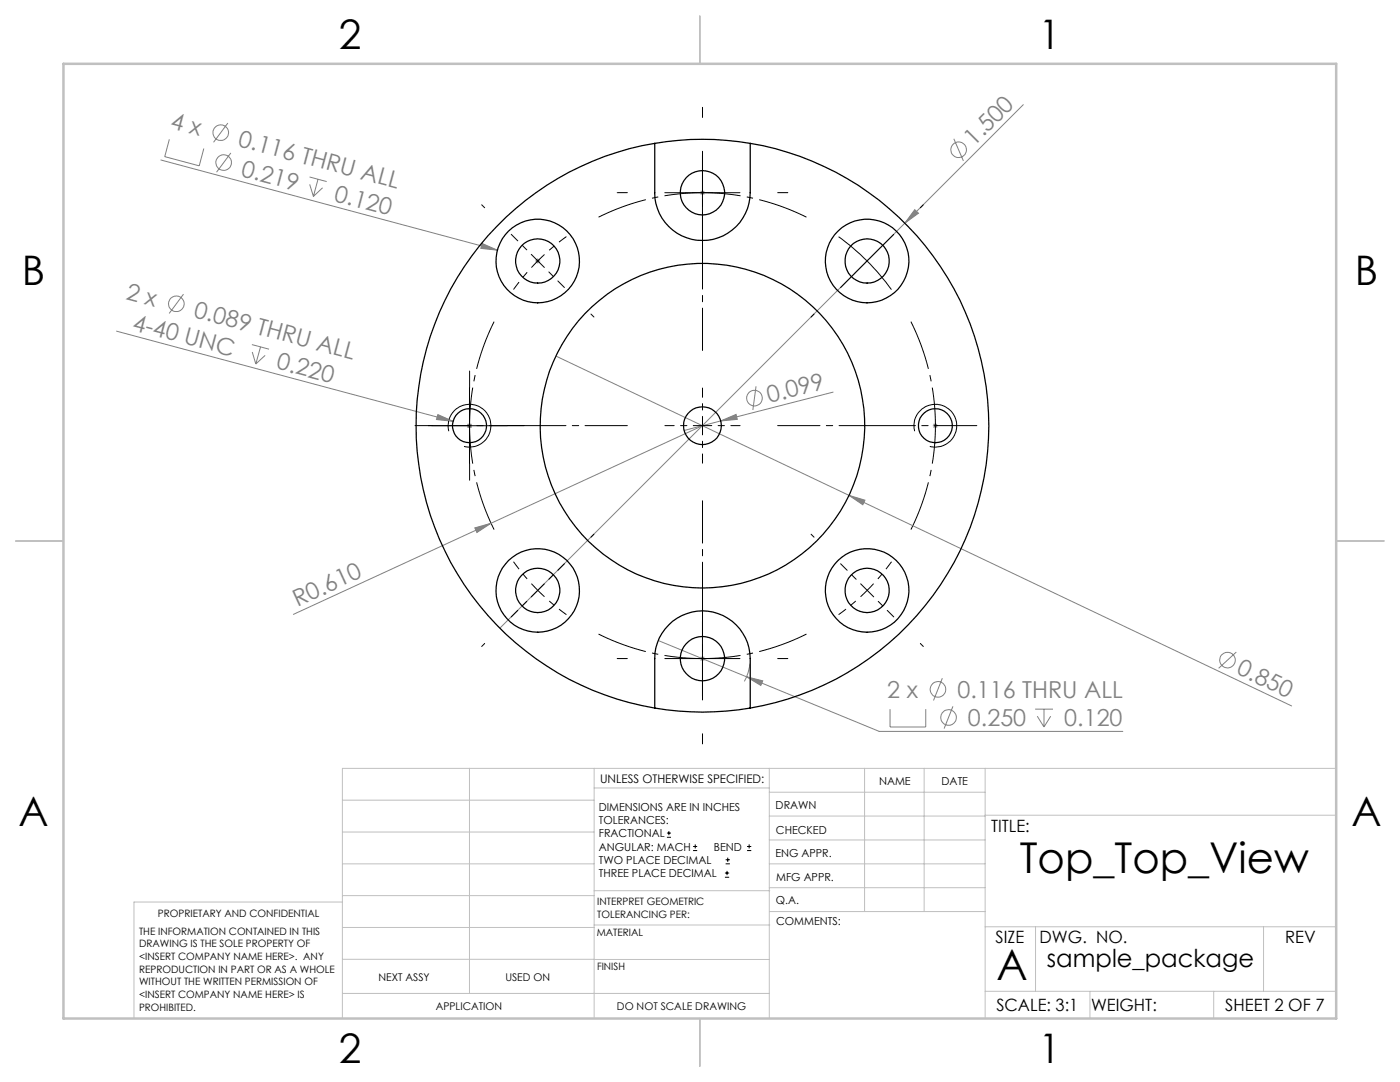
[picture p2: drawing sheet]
<svg xmlns="http://www.w3.org/2000/svg" width="279mm" height="216mm" viewBox="0 0 279 216" stroke-linecap="round" stroke-linejoin="round" font-family="sans-serif">
<g fill="none" stroke="#808080" stroke-width=".2">
<path d="M32.1 31.9l67.2 18M33.8 27.8l-.9 3.5 6.9 1.8 .9-3.5M45.5 24.6l-2.9 3.8M46.1 30.5l-2.9 3.9M61.8 35.3l3.4 .9M61.8 36.8l.7 2.4M63.5 35.8l-1 3.4M64.4 37.5l-1.9 1.7M139.7 38.5h1M139.8 38.1l.7 .7M140.2 38v.9M140.5 38.1l-.7 .7"/>
<path d="M190.4 27.7l1.9 4.4M204.2 20.9l-23.6 23.6M36.6 58.7l-2.8 3.8M96.2 48.6l3.1 1.3-3.3-.3zM106.8 52.1h1M107 51.7l.7 .7M107.3 51.6v1M107.7 51.7l-.7 .7M180.6 44.5l-80.8 80.8M182.6 41.8l.7 .7-2.7 2zM23.2 66.1l67.2 18M50.3 68.8l3.4 .9"/>
<path d="M50.3 70.2l.7 2.4M52 69.2l-1 3.4M52.9 70.9l-1.9 1.7M110.9 71l58.5 27.8M150.9 77.1l-.7 4.7M166.3 78.2l-22.5 5.8M87.4 82.7l3 1.4-3.3-.4zM93.2 84.9h1M93.3 84.6l.8 .7M93.7 84.5v.9M94.1 84.6l-.8 .7M140.2 84.9l-42.2 19.5"/>
<path d="M143.8 84l3.1-1.3 .2 1zM143.8 84l-7.3 1.9M169.4 98.8l3.2 1-.4 .9zM169.4 98.8l88.4 42.1M186.2 84.9h.9M186.3 84.6l.7 .7M186.7 84.5v.9M187 84.6l-.7 .7M94.8 105.3l3.2-.9-2.8 1.9zM98 104.4l-39.4 18.2M131.4 127.8l17.6 7.2M139.7 131.4h1"/>
<path d="M139.8 131.1l.7 .7M140.2 130.9v1M140.5 131.1l-.7 .7M149 135l26.5 10.9h48.6M149 135l3.2 .9-.4 .9zM149.6 132.4a8.8 8.8 0 0 1-1 3.6M188.1 135.3l-1.8 4.5M246.7 130.1l-3.5 3.3M177.6 141.5v3.6h7.1v-3.6M190.2 140.9l-1.8 4.5M206.6 141.5h3.5M207 142.9l1.4 2.2"/>
<path d="M208.4 141.5v3.6M209.7 142.9l-1.3 2.2"/>
<circle cx="44" cy="26.5" r="1.56"/>
<circle cx="44.6" cy="32.4" r="1.56"/>
<circle cx="191.3" cy="29.9" r="1.55"/>
<circle cx="35.2" cy="60.6" r="1.56"/>
<circle cx="150.6" cy="79.4" r="1.56"/>
<circle cx="187.2" cy="137.6" r="1.56"/>
<circle cx="245" cy="131.7" r="1.56"/>
<circle cx="189.3" cy="143.2" r="1.56"/>
</g>
<g fill="none" stroke="#000" stroke-width=".2">
<path d="M132.7 38.5h15M140.2 31v15M167.4 47.2a46.1 46.1 0 0 1 5.6 4.9M173 52.1l2 2 2.9 3.7M173 52.1l-5.3 5.3M178.4 46.8l-5.4 5.3M93.7 77.4v15M86.2 84.9h15M89.6 86a4.3 4.3 0 0 1 3.7-5.3 4.3 4.3 0 0 1 4.7 4.6 4.3 4.3 0 0 1-5.4 3.8M182.5 86a4.3 4.3 0 0 1 3.8-5.3 4.3 4.3 0 0 1 4.6 4.6 4.3 4.3 0 0 1-5.3 3.8M132.7 131.4h15M140.2 123.9v15"/>
<path d="M133.1 167.1h.8M133.1 166.2h.8M133.5 165.8v.9M138.3 169.7h.8M138.3 168.9h.8M138.7 168.5v.8M144.7 175h.8M144.7 174.2h.8M144.8 172.4h.9M144.8 171.6h.9M145.1 173.8v.8M145.2 171.1v.9"/>
<path d="M149.1 169.7h.8M149.1 168.9h.8M149.5 168.5v.8"/>
</g>
<path d="M107.3 52.1a46.5 46.5 0 0 0-4.8 5.7M107.3 52.1a46.5 46.5 0 0 1 5.7-4.9M107.3 117.8a46.5 46.5 0 0 0 5.7 4.8M107.3 117.8a46.5 46.5 0 0 1-4.8-5.7M173.1 117.8a46.5 46.5 0 0 0 4.8-5.7M173.1 117.8a46.5 46.5 0 0 1-5.7 4.8" fill="none" stroke="#000" stroke-width=".2" stroke-dasharray="15.2 1.3 1.3 1.3" stroke-dashoffset="13.4" stroke-linecap="butt"/>
<path d="M160.9 43.3a46.5 46.5 0 0 0-41.4 0M98.6 64.2a46.5 46.5 0 0 0 0 41.5M181.8 105.7a46.5 46.5 0 0 0 0-41.5M119.5 126.5a46.5 46.5 0 0 0 41.4 0" fill="none" stroke="#000" stroke-width=".2" stroke-dasharray="15.2 1.3 1.3 1.3" stroke-dashoffset="5.2" stroke-linecap="butt"/>
<g fill="none" stroke="#c0c0c0" stroke-width=".2">
<path d="M68.3 159.7h50.3M93.7 153.3v44.9M118.6 153.3v49.9M118.6 157.2h34.9M153.5 153.3v49.9M153.5 158.1h43.1M172.5 153.3v28.6M184.4 153.3v28.6M196.6 153.3v49.9M266.7 153.3h-198.4v49.9M68.3 178.7h50.3M68.3 172.4h50.3"/>
<path d="M68.3 166h50.3M68.3 180h-41.6v23.2M118.6 177.7h35M153.5 167.6h43.1M153.5 162.8h43.1M153.5 172.4h43.1M153.5 177.1h43.1M196.6 162.7h70.1M68.3 198.2h85.2M68.3 191.4l85.2 .1M68.3 185.1h50.3M118.6 184.6h35"/>
<path d="M153.6 181.9h43M196.6 197.8h70.1M196.6 184.9h70.1M206.7 184.9v12.9M217.5 197.8v5.4M242.2 197.8v5.4M252.2 184.9v12.9"/>
</g>
<path d="M139.7 3.2v9.5M3.1 107.9h9.6M266.7 107.9h9.5M139.7 203.2v9.6" fill="none" stroke="#c0c0c0" stroke-width=".25"/>
<path d="M12.7 12.7h254v190.5h-254z" fill="none" stroke="#c0c0c0" stroke-width=".5"/>
<g fill="none" stroke="#000" stroke-width=".2" stroke-dasharray="15.2 1.3 1.3 1.3">
<path d="M125.2 38.4h-2M140.2 23.4v-2M155.2 38.4h2M96.7 41.5l-.6-.6M140.2 53.4v2.1M183.7 41.5l.6-.6M93.7 77.4v-3.4M117.9 62.7l.6 .6M162.5 62.7l-.6 .6M86.2 84.9h-3.4M93.7 92.4v3.4M101.2 84.9h3.4"/>
<path d="M117.9 107.2l.6-.6M140.2 116.4v-2M162.5 107.2l-.6-.6M96.7 128.4l-.6 .6M125.2 131.4h-2M155.2 131.4h2M183.7 128.4l.6 .6M140.2 146.4v2"/>
</g>
<path d="M107.3 52.1l-5.3-5.3M107.3 52.1l5.3 5.3M140.2 84.9v-7.5M140.2 84.9h-7.5M140.2 84.9v7.5M140.2 84.9h7.5M107.3 117.8l-5.3 5.3M107.3 117.8l5.3-5.3M173.1 117.8l5.3 5.3M173.1 117.8l-5.3-5.3" fill="none" stroke="#000" stroke-width=".2" stroke-dasharray="15.2 1.3 1.3 1.3" stroke-dashoffset="13.4"/>
<path d="M140.2 69.9v-39.7M125.2 84.9h-39.7M140.2 99.9v39.8M155.2 84.9h39.7" fill="none" stroke="#000" stroke-width=".2" stroke-dasharray="15.2 1.3 1.3 1.3" stroke-dashoffset="6.8"/>
<g fill="#808080">
<path d="M87.4 82.7l3 1.4-3.3-.4z"/>
<path d="M96.2 48.6l3.1 1.3-3.3-.3z"/>
<path d="M149 135l3.2 .9-.4 .9z"/>
<path d="M143.8 84l3.1-1.3 .2 1z"/>
<path d="M94.8 105.3l3.2-.9-2.8 1.9z"/>
<path d="M182.6 41.8l.7 .7-2.7 2z"/>
<path d="M169.4 98.8l3.2 1-.4 .9z"/>
</g>
<g fill="none" stroke="#000" stroke-width=".25">
<path d="M130.7 28.6v9.9a9.5 9.5 0 0 0 9.5 9.5 9.5 9.5 0 0 0 9.5-9.5v-9.9M130.7 28.6a57.1 57.1 0 0 0-47.7 56.3 57.1 57.1 0 0 0 47.7 56.4M130.7 28.6a56.3 56.3 0 0 1 19 0M149.7 28.6a57.1 57.1 0 0 1 47.6 56.3 57.1 57.1 0 0 1-47.6 56.4M130.7 141.3v-9.9a9.5 9.5 0 0 1 9.5-9.5 9.5 9.5 0 0 1 9.5 9.5v9.9M130.7 141.3a56.3 56.3 0 0 0 19 0"/>
<circle cx="140.2" cy="38.5" r="4.4"/>
<circle cx="107.3" cy="52.1" r="8.3"/>
<circle cx="107.3" cy="52.1" r="4.4"/>
<circle cx="173" cy="52.1" r="4.4"/>
<circle cx="173.1" cy="52.1" r="8.3"/>
<circle cx="93.7" cy="84.9" r="3.4"/>
<circle cx="140.2" cy="84.9" r="3.8"/>
<circle cx="140.2" cy="84.9" r="32.4"/>
<circle cx="186.7" cy="85" r="3.4"/>
<circle cx="107.3" cy="117.8" r="8.3"/>
<circle cx="107.3" cy="117.8" r="4.4"/>
<circle cx="173" cy="117.8" r="4.4"/>
<circle cx="173.1" cy="117.8" r="8.3"/>
<circle cx="140.2" cy="131.4" r="4.4"/>
</g>
<g font-size="8.5">
<text x="203.5" y="174.2">Top_Top_View</text>
<text x="198.9" y="195.5">A</text>
</g>
<g font-size="8.1">
<text x="67.6" y="9.7">2</text>
<text x="207.3" y="9.7">1</text>
<text x="4.4" y="57">B</text>
<text x="270.4" y="57">B</text>
<text x="3.7" y="164.9">A</text>
<text x="269.7" y="164.9">A</text>
<text x="67.6" y="212.2">2</text>
<text x="207.3" y="212.2">1</text>
</g>
<text font-size="4.9" x="208.9" y="193">sample_package</text>
<g font-size="4.7" fill="#808080">
<text x="33.8" y="25.5" transform="rotate(15 33.8 25.5)">4 x</text>
<text x="47.4" y="29.1" transform="rotate(15 47.4 29.1)">0.116 THRU ALL</text>
<text x="194.4" y="29.3" transform="rotate(-45 194.4 29.3)">1.500</text>
<text x="47.9" y="35.1" transform="rotate(15 47.9 35.1)">0.219</text>
<text x="66.5" y="40" transform="rotate(15 66.5 40)">0.120</text>
<text x="25" y="59.6" transform="rotate(15 25 59.6)">2 x</text>
<text x="26.2" y="65.8" transform="rotate(15 26.2 65.8)">4-40 UNC</text>
<text x="38.5" y="63.3" transform="rotate(15 38.5 63.3)">0.089 THRU ALL</text>
<text x="55" y="73.5" transform="rotate(15 55 73.5)">0.220</text>
<text x="153.5" y="80.4" transform="rotate(-14 153.5 80.4)">0.099</text>
<text x="59.3" y="121.1" transform="rotate(-25 59.3 121.1)">R0.610</text>
<text x="246.6" y="134.3" transform="rotate(25 246.6 134.3)">0.850</text>
<text x="177.1" y="139.3">2 x</text>
<text x="191.1" y="139.3">0.116 THRU ALL</text>
<text x="193.2" y="144.9">0.250</text>
<text x="212.4" y="144.9">0.120</text>
</g>
<g font-size="3.4">
<text x="197.8" y="166">TITLE:</text>
<text x="198.7" y="188.1">SIZE</text>
<text x="207.5" y="188.1">DWG. NO.</text>
<text x="256.5" y="188.2">REV</text>
<text x="198.8" y="201.7">SCALE: 3:1</text>
<text x="217.7" y="201.8">WEIGHT:</text>
<text x="244.5" y="201.7">SHEET 2 OF 7</text>
</g>
<text font-size="2.4" x="119.8" y="156.2">UNLESS OTHERWISE SPECIFIED:</text>
<g font-size="2.2">
<text x="119.5" y="161.8">DIMENSIONS ARE IN INCHES</text>
<text x="154.8" y="161.4">DRAWN</text>
<text x="175.4" y="156.6">NAME</text>
<text x="187.9" y="156.7">DATE</text>
<text x="119.5" y="164.4">TOLERANCES:</text>
<text x="119.5" y="167.1">FRACTIONAL</text>
<text x="154.9" y="166.3">CHECKED</text>
<text x="119.5" y="169.7">ANGULAR: MACH</text>
<text x="119.5" y="172.4">TWO PLACE DECIMAL</text>
<text x="142.5" y="169.7">BEND</text>
<text x="154.8" y="171">ENG APPR.</text>
<text x="119.5" y="175">THREE PLACE DECIMAL</text>
<text x="154.9" y="175.7">MFG APPR.</text>
<text x="154.9" y="180.4">Q.A.</text>
<text x="154.9" y="184.6">COMMENTS:</text>
</g>
<g font-size="2.1">
<text x="75.5" y="195.7">NEXT ASSY</text>
<text x="100.9" y="195.7">USED ON</text>
<text x="86.9" y="201.5">APPLICATION</text>
<text x="123.1" y="201.6">DO NOT SCALE DRAWING</text>
</g>
<g font-size="2">
<text x="31.5" y="182.9">PROPRIETARY AND CONFIDENTIAL</text>
<text x="119.2" y="180.6">INTERPRET GEOMETRIC</text>
<text x="119.2" y="183.1">TOLERANCING PER:</text>
<text x="27.8" y="186.5">THE INFORMATION CONTAINED IN THIS</text>
<text x="27.8" y="189">DRAWING IS THE SOLE PROPERTY OF</text>
<text x="27.8" y="191.6">&lt;INSERT COMPANY NAME HERE&gt;. ANY</text>
<text x="119.1" y="186.7">MATERIAL</text>
<text x="27.8" y="194.1">REPRODUCTION IN PART OR AS A WHOLE</text>
<text x="27.8" y="196.6">WITHOUT THE WRITTEN PERMISSION OF</text>
<text x="119.1" y="193.5">FINISH</text>
<text x="27.8" y="199.1">&lt;INSERT COMPANY NAME HERE&gt; IS</text>
<text x="27.8" y="201.7">PROHIBITED.</text>
</g>
</svg>
